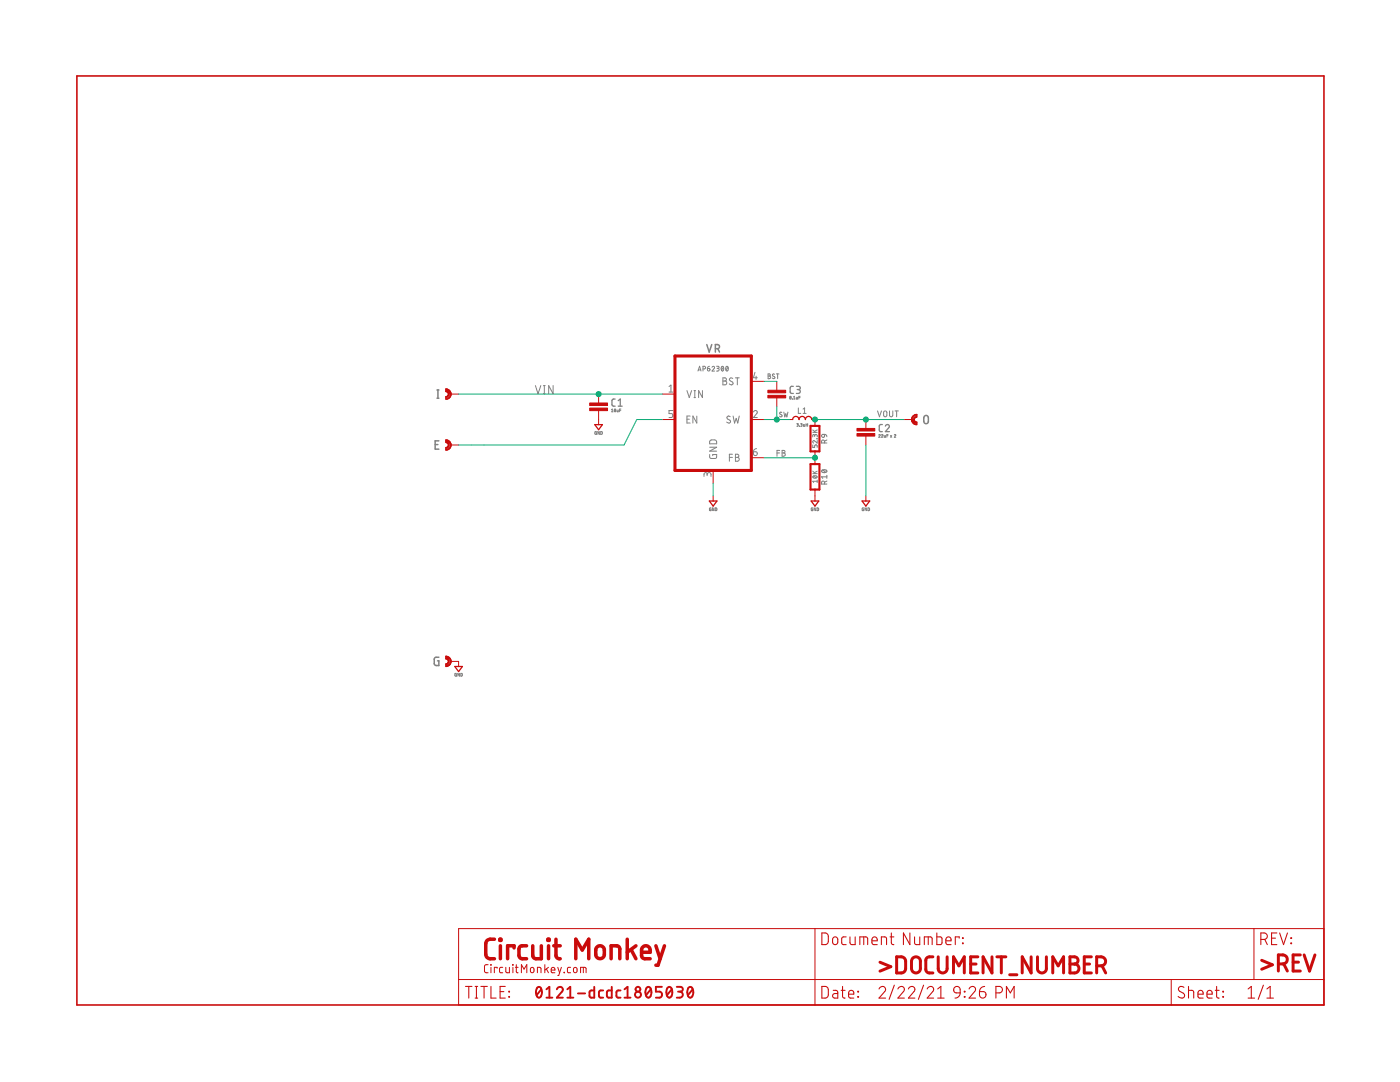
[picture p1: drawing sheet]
<?xml version="1.0" encoding="utf-8"?>
<!DOCTYPE eagle SYSTEM "eagle.dtd">
<eagle version="9.6.2">
<drawing>
<settings>
<setting alwaysvectorfont="yes"/>
<setting verticaltext="up"/>
</settings>
<grid distance="0.1" unitdist="inch" unit="inch" style="lines" multiple="1" display="no" altdistance="0.01" altunitdist="inch" altunit="inch"/>
<schematic xreflabel="%F%N/%S.%C%R" xrefpart="/%S.%C%R">
<libraries>
<library name="frames-custom">
<symbols>
<symbol name="LETTER_L">
<frame x1="0" y1="0" x2="248.92" y2="185.42" columns="12" rows="17" layer="94" border-left="no" border-top="no" border-right="no" border-bottom="no"/>
</symbol>
<symbol name="DOCFIELD-CIRCUITMONKEY">
<wire x1="0" y1="0" x2="71.12" y2="0" width="0.1016" layer="94"/>
<wire x1="101.6" y1="15.24" x2="87.63" y2="15.24" width="0.1016" layer="94"/>
<wire x1="0" y1="0" x2="0" y2="5.08" width="0.1016" layer="94"/>
<wire x1="0" y1="5.08" x2="71.12" y2="5.08" width="0.1016" layer="94"/>
<wire x1="0" y1="5.08" x2="0" y2="15.24" width="0.1016" layer="94"/>
<wire x1="101.6" y1="15.24" x2="101.6" y2="5.08" width="0.1016" layer="94"/>
<wire x1="71.12" y1="5.08" x2="71.12" y2="0" width="0.1016" layer="94"/>
<wire x1="71.12" y1="5.08" x2="87.63" y2="5.08" width="0.1016" layer="94"/>
<wire x1="71.12" y1="0" x2="101.6" y2="0" width="0.1016" layer="94"/>
<wire x1="87.63" y1="15.24" x2="87.63" y2="5.08" width="0.1016" layer="94"/>
<wire x1="87.63" y1="15.24" x2="0" y2="15.24" width="0.1016" layer="94"/>
<wire x1="87.63" y1="5.08" x2="101.6" y2="5.08" width="0.1016" layer="94"/>
<wire x1="101.6" y1="5.08" x2="101.6" y2="0" width="0.1016" layer="94"/>
<wire x1="0" y1="0" x2="-71.12" y2="0" width="0.1016" layer="94"/>
<wire x1="-71.12" y1="0" x2="-71.12" y2="5.08" width="0.1016" layer="94"/>
<wire x1="-71.12" y1="5.08" x2="-71.12" y2="15.24" width="0.1016" layer="94"/>
<wire x1="-71.12" y1="15.24" x2="0" y2="15.24" width="0.1016" layer="94"/>
<wire x1="0" y1="5.08" x2="-71.12" y2="5.08" width="0.1016" layer="94"/>
<text x="1.27" y="1.27" size="2.54" layer="94" font="vector">Date:</text>
<text x="12.7" y="1.27" size="2.54" layer="94" font="vector">&gt;LAST_DATE_TIME</text>
<text x="72.39" y="1.27" size="2.54" layer="94" font="vector">Sheet:</text>
<text x="86.36" y="1.27" size="2.54" layer="94" font="vector">&gt;SHEET</text>
<text x="88.9" y="11.938" size="2.54" layer="94" font="vector">REV:</text>
<text x="-69.85" y="1.27" size="2.54" layer="94" font="vector">TITLE:</text>
<text x="1.27" y="11.938" size="2.54" layer="94" font="vector">Document Number:</text>
<text x="-55.88" y="1.27" size="2.54" layer="94" font="vector" ratio="15">&gt;DRAWING_NAME</text>
<text x="-66.04" y="8.89" size="4.572" layer="94" ratio="15">Circuit Monkey</text>
<text x="-66.04" y="6.35" size="1.778" layer="94">CircuitMonkey.com</text>
<text x="12.7" y="6.096" size="3.81" layer="94" ratio="15">&gt;DOCUMENT_NUMBER</text>
<text x="94.488" y="8.382" size="3.81" layer="94" ratio="15" align="center">&gt;REV</text>
</symbol>
</symbols>
<devicesets>
<deviceset name="LETTER_L-CIRCUITMONKEY">
<gates>
<gate name="G$1" symbol="LETTER_L" x="0" y="0"/>
<gate name="G$2" symbol="DOCFIELD-CIRCUITMONKEY" x="147.32" y="0"/>
</gates>
<devices>
<device name="">
<technologies>
<technology name=""/>
</technologies>
</device>
</devices>
</deviceset>
</devicesets>
</library>
<library name="supply">
<symbols>
<symbol name="GND" library_locally_modified="yes">
<wire x1="-0.762" y1="-1.016" x2="0" y2="-1.016" width="0.254" layer="94"/>
<wire x1="0" y1="-1.016" x2="0.762" y2="-1.016" width="0.254" layer="94"/>
<wire x1="0.762" y1="-1.016" x2="0" y2="-2.032" width="0.254" layer="94"/>
<wire x1="0" y1="-2.032" x2="-0.762" y2="-1.016" width="0.254" layer="94"/>
<wire x1="0" y1="0" x2="0" y2="-1.016" width="0.1524" layer="94"/>
<text x="0" y="-2.667" size="0.6096" layer="96" font="vector" align="center">&gt;VALUE</text>
<pin name="GND" x="0" y="0" visible="off" length="point" direction="sup" rot="R270"/>
</symbol>
</symbols>
<devicesets>
<deviceset name="GND" prefix="SUPPLY" library_locally_modified="yes">
<gates>
<gate name="GND" symbol="GND" x="0" y="0"/>
</gates>
<devices>
<device name="">
<technologies>
<technology name=""/>
</technologies>
</device>
</devices>
</deviceset>
</devicesets>
</library>
<library name="con-headers">
<symbols>
<symbol name="CAST_01X1">
<polygon width="0.254" layer="94">
<vertex x="0" y="0.508" curve="90"/>
<vertex x="-0.508" y="0" curve="90"/>
<vertex x="0" y="-0.508"/>
<vertex x="0" y="-1.016" curve="-90"/>
<vertex x="-1.016" y="0" curve="-90"/>
<vertex x="0" y="1.016"/>
</polygon>
<pin name="1" x="-2.54" y="0" visible="off" length="point"/>
<wire x1="-2.54" y1="0" x2="-1.016" y2="0" width="0.1524" layer="94"/>
<text x="1.27" y="0" size="1.9304" layer="95" ratio="15" rot="R180" align="center-right">&gt;NAME</text>
</symbol>
</symbols>
<devicesets>
<deviceset name="CAST-01X1" prefix="CST">
<gates>
<gate name="G$1" symbol="CAST_01X1" x="0" y="0"/>
</gates>
<devices>
<device name="2.54MM" package="CAST01-2.54MM">
<connects>
<connect gate="G$1" pin="1" pad="1"/>
</connects>
<package3dinstances>
<package3dinstance package3d_urn="urn:adsk.eagle:package:14150085/3"/>
</package3dinstances>
<technologies>
<technology name=""/>
</technologies>
</device>
<device name="2.00MM" package="CAST01-2.00MM">
<connects>
<connect gate="G$1" pin="1" pad="1 P$1 P$2"/>
</connects>
<package3dinstances>
<package3dinstance package3d_urn="urn:adsk.eagle:package:26716772/2"/>
</package3dinstances>
<technologies>
<technology name=""/>
</technologies>
</device>
</devices>
</deviceset>
</devicesets>
</library>
<library name="rlc">
<symbols>
<symbol name="RES-EU">
<wire x1="-1.27" y1="-0.889" x2="3.81" y2="-0.889" width="0.4064" layer="94"/>
<wire x1="3.81" y1="0.889" x2="-1.27" y2="0.889" width="0.4064" layer="94"/>
<wire x1="3.81" y1="-0.889" x2="3.81" y2="0" width="0.4064" layer="94"/>
<wire x1="3.81" y1="0" x2="3.81" y2="0.889" width="0.4064" layer="94"/>
<wire x1="-1.27" y1="-0.889" x2="-1.27" y2="0" width="0.4064" layer="94"/>
<wire x1="-1.27" y1="0" x2="-1.27" y2="0.889" width="0.4064" layer="94"/>
<wire x1="3.81" y1="0" x2="5.08" y2="0" width="0.1524" layer="94"/>
<wire x1="-1.27" y1="0" x2="-2.54" y2="0" width="0.1524" layer="94"/>
<text x="1.27" y="1.2192" size="1.27" layer="95" font="vector" ratio="15" align="bottom-center">&gt;NAME</text>
<text x="1.27" y="0" size="0.9652" layer="96" font="vector" align="center">&gt;VALUE</text>
<pin name="2" x="5.08" y="0" visible="off" length="point" direction="pas" swaplevel="1" rot="R180"/>
<pin name="1" x="-2.54" y="0" visible="off" length="point" direction="pas" swaplevel="1"/>
</symbol>
<symbol name="CAP-NP">
<wire x1="0" y1="2.54" x2="0" y2="0.508" width="0.1524" layer="94"/>
<wire x1="0" y1="-2.54" x2="0" y2="-0.508" width="0.1524" layer="94"/>
<text x="2.54" y="0" size="1.6764" layer="95" font="vector" ratio="15">&gt;NAME</text>
<text x="2.54" y="-1.016" size="0.6096" layer="96" font="vector">&gt;VALUE</text>
<rectangle x1="-1.778" y1="0.254" x2="1.778" y2="0.762" layer="94"/>
<rectangle x1="-1.778" y1="-0.762" x2="1.778" y2="-0.254" layer="94"/>
<pin name="1" x="0" y="2.54" visible="off" length="point" direction="pas"/>
<pin name="2" x="0" y="-2.54" visible="off" length="point" direction="pas"/>
</symbol>
<symbol name="IND">
<wire x1="-1.905" y1="0" x2="-0.635" y2="0" width="0.254" layer="94" curve="-180"/>
<wire x1="-0.635" y1="0" x2="0.635" y2="0" width="0.254" layer="94" curve="-180"/>
<wire x1="0.635" y1="0" x2="1.905" y2="0" width="0.254" layer="94" curve="-180"/>
<wire x1="-2.54" y1="0" x2="-1.905" y2="0" width="0.1524" layer="94"/>
<wire x1="1.905" y1="0" x2="2.54" y2="0" width="0.1524" layer="94"/>
<text x="0" y="1.778" size="1.27" layer="95" font="vector" ratio="14" align="center">&gt;NAME</text>
<text x="0" y="-0.762" size="0.6096" layer="96" align="top-center">&gt;VALUE</text>
<pin name="P$1" x="2.54" y="0" visible="off" length="point" direction="pas" rot="R180"/>
<pin name="P$2" x="-2.54" y="0" visible="off" length="point" direction="pas"/>
</symbol>
</symbols>
<devicesets>
<deviceset name="RESISTOR" prefix="R" uservalue="yes">
<gates>
<gate name="G$1" symbol="RES-EU" x="0" y="0"/>
</gates>
<devices>
<device name="THD_204/7" package="R_THD_204/7">
<connects>
<connect gate="G$1" pin="1" pad="1"/>
<connect gate="G$1" pin="2" pad="2"/>
</connects>
<package3dinstances>
<package3dinstance package3d_urn="urn:adsk.eagle:package:4192972/1"/>
</package3dinstances>
<technologies>
<technology name=""/>
</technologies>
</device>
<device name="1206" package="1206">
<connects>
<connect gate="G$1" pin="1" pad="1"/>
<connect gate="G$1" pin="2" pad="2"/>
</connects>
<package3dinstances>
<package3dinstance package3d_urn="urn:adsk.eagle:package:4192976/1"/>
</package3dinstances>
<technologies>
<technology name=""/>
</technologies>
</device>
<device name="0805" package="0805-RES">
<connects>
<connect gate="G$1" pin="1" pad="1"/>
<connect gate="G$1" pin="2" pad="2"/>
</connects>
<package3dinstances>
<package3dinstance package3d_urn="urn:adsk.eagle:package:4193042/2"/>
</package3dinstances>
<technologies>
<technology name=""/>
</technologies>
</device>
<device name="0603" package="0603-RES">
<connects>
<connect gate="G$1" pin="1" pad="1"/>
<connect gate="G$1" pin="2" pad="2"/>
</connects>
<package3dinstances>
<package3dinstance package3d_urn="urn:adsk.eagle:package:4193040/2"/>
</package3dinstances>
<technologies>
<technology name=""/>
</technologies>
</device>
<device name="THD_610/236" package="R_THD_610/236">
<connects>
<connect gate="G$1" pin="1" pad="P$1"/>
<connect gate="G$1" pin="2" pad="P$2"/>
</connects>
<package3dinstances>
<package3dinstance package3d_urn="urn:adsk.eagle:package:4192953/1"/>
</package3dinstances>
<technologies>
<technology name=""/>
</technologies>
</device>
<device name="2512" package="2512">
<connects>
<connect gate="G$1" pin="1" pad="1"/>
<connect gate="G$1" pin="2" pad="2"/>
</connects>
<package3dinstances>
<package3dinstance package3d_urn="urn:adsk.eagle:package:4192973/1"/>
</package3dinstances>
<technologies>
<technology name=""/>
</technologies>
</device>
<device name="2012" package="2012">
<connects>
<connect gate="G$1" pin="1" pad="1"/>
<connect gate="G$1" pin="2" pad="2"/>
</connects>
<package3dinstances>
<package3dinstance package3d_urn="urn:adsk.eagle:package:4192974/1"/>
</package3dinstances>
<technologies>
<technology name=""/>
</technologies>
</device>
<device name="1210" package="1210-RES">
<connects>
<connect gate="G$1" pin="1" pad="1"/>
<connect gate="G$1" pin="2" pad="2"/>
</connects>
<package3dinstances>
<package3dinstance package3d_urn="urn:adsk.eagle:package:4192975/2"/>
</package3dinstances>
<technologies>
<technology name=""/>
</technologies>
</device>
<device name="0402" package="0402-RES">
<connects>
<connect gate="G$1" pin="1" pad="1"/>
<connect gate="G$1" pin="2" pad="2"/>
</connects>
<package3dinstances>
<package3dinstance package3d_urn="urn:adsk.eagle:package:4193045/3"/>
</package3dinstances>
<technologies>
<technology name=""/>
</technologies>
</device>
<device name="THD_0.25_WATT" package="R_THD_0.25W">
<connects>
<connect gate="G$1" pin="1" pad="1"/>
<connect gate="G$1" pin="2" pad="2"/>
</connects>
<package3dinstances>
<package3dinstance package3d_urn="urn:adsk.eagle:package:26222947/3"/>
</package3dinstances>
<technologies>
<technology name=""/>
</technologies>
</device>
</devices>
</deviceset>
<deviceset name="CAPACITOR" prefix="C" uservalue="yes">
<gates>
<gate name="G$1" symbol="CAP-NP" x="0" y="0"/>
</gates>
<devices>
<device name="1206" package="1206">
<connects>
<connect gate="G$1" pin="1" pad="1"/>
<connect gate="G$1" pin="2" pad="2"/>
</connects>
<package3dinstances>
<package3dinstance package3d_urn="urn:adsk.eagle:package:4192976/1"/>
</package3dinstances>
<technologies>
<technology name=""/>
</technologies>
</device>
<device name="0805" package="0805-CAP">
<connects>
<connect gate="G$1" pin="1" pad="1"/>
<connect gate="G$1" pin="2" pad="2"/>
</connects>
<package3dinstances>
<package3dinstance package3d_urn="urn:adsk.eagle:package:4193041/2"/>
</package3dinstances>
<technologies>
<technology name=""/>
</technologies>
</device>
<device name="0603-OLD" package="0603">
<connects>
<connect gate="G$1" pin="1" pad="1"/>
<connect gate="G$1" pin="2" pad="2"/>
</connects>
<package3dinstances>
<package3dinstance package3d_urn="urn:adsk.eagle:package:4192969/3"/>
</package3dinstances>
<technologies>
<technology name=""/>
</technologies>
</device>
<device name="1210" package="1210-CAP">
<connects>
<connect gate="G$1" pin="1" pad="1"/>
<connect gate="G$1" pin="2" pad="2"/>
</connects>
<package3dinstances>
<package3dinstance package3d_urn="urn:adsk.eagle:package:7886202/2"/>
</package3dinstances>
<technologies>
<technology name=""/>
</technologies>
</device>
<device name="THD_5MM" package="CAP_CER_THD_5MM">
<connects>
<connect gate="G$1" pin="1" pad="1"/>
<connect gate="G$1" pin="2" pad="2"/>
</connects>
<package3dinstances>
<package3dinstance package3d_urn="urn:adsk.eagle:package:4192947/2"/>
</package3dinstances>
<technologies>
<technology name="">
<attribute name="MFR" value="Tayda" constant="no"/>
<attribute name="MPN" value="A-550" constant="no"/>
<attribute name="VALUE" value="0.01uF" constant="no"/>
</technology>
</technologies>
</device>
<device name="THD_2.5MM" package="CAP_CER_THD_2.5MM">
<connects>
<connect gate="G$1" pin="1" pad="1"/>
<connect gate="G$1" pin="2" pad="2"/>
</connects>
<package3dinstances>
<package3dinstance package3d_urn="urn:adsk.eagle:package:4192946/1"/>
</package3dinstances>
<technologies>
<technology name=""/>
</technologies>
</device>
<device name="0402" package="0402-CAP">
<connects>
<connect gate="G$1" pin="1" pad="1"/>
<connect gate="G$1" pin="2" pad="2"/>
</connects>
<package3dinstances>
<package3dinstance package3d_urn="urn:adsk.eagle:package:4193046/4"/>
</package3dinstances>
<technologies>
<technology name=""/>
</technologies>
</device>
<device name="0603" package="0603-CAP">
<connects>
<connect gate="G$1" pin="1" pad="1"/>
<connect gate="G$1" pin="2" pad="2"/>
</connects>
<package3dinstances>
<package3dinstance package3d_urn="urn:adsk.eagle:package:4193021/2"/>
</package3dinstances>
<technologies>
<technology name=""/>
</technologies>
</device>
</devices>
</deviceset>
<deviceset name="INDUCTOR" prefix="L" uservalue="yes">
<gates>
<gate name="G$1" symbol="IND" x="0" y="0"/>
</gates>
<devices>
<device name="SMD-10X10MM" package="IND-SMD-10X10MM">
<connects>
<connect gate="G$1" pin="P$1" pad="P$1"/>
<connect gate="G$1" pin="P$2" pad="P$2"/>
</connects>
<package3dinstances>
<package3dinstance package3d_urn="urn:adsk.eagle:package:4192971/1"/>
</package3dinstances>
<technologies>
<technology name=""/>
</technologies>
</device>
<device name="SMD-0603" package="0603">
<connects>
<connect gate="G$1" pin="P$1" pad="1"/>
<connect gate="G$1" pin="P$2" pad="2"/>
</connects>
<package3dinstances>
<package3dinstance package3d_urn="urn:adsk.eagle:package:4192969/3"/>
</package3dinstances>
<technologies>
<technology name=""/>
</technologies>
</device>
<device name="SMD-0805" package="0805">
<connects>
<connect gate="G$1" pin="P$1" pad="1"/>
<connect gate="G$1" pin="P$2" pad="2"/>
</connects>
<package3dinstances>
<package3dinstance package3d_urn="urn:adsk.eagle:package:4192970/1"/>
</package3dinstances>
<technologies>
<technology name=""/>
</technologies>
</device>
<device name="SMD-1206" package="1206">
<connects>
<connect gate="G$1" pin="P$1" pad="1"/>
<connect gate="G$1" pin="P$2" pad="2"/>
</connects>
<package3dinstances>
<package3dinstance package3d_urn="urn:adsk.eagle:package:4192976/1"/>
</package3dinstances>
<technologies>
<technology name=""/>
</technologies>
</device>
<device name="SMD-3.2X2.5MM" package="IND-SMD-2.5X3.2MM">
<connects>
<connect gate="G$1" pin="P$1" pad="1"/>
<connect gate="G$1" pin="P$2" pad="2"/>
</connects>
<package3dinstances>
<package3dinstance package3d_urn="urn:adsk.eagle:package:4192959/1"/>
</package3dinstances>
<technologies>
<technology name="">
<attribute name="VALUE" value="Murata LQH32MNxxxJ23L" constant="no"/>
</technology>
</technologies>
</device>
<device name="SMD-06X06MM" package="IND-SMD-06X06MM">
<connects>
<connect gate="G$1" pin="P$1" pad="1"/>
<connect gate="G$1" pin="P$2" pad="2"/>
</connects>
<package3dinstances>
<package3dinstance package3d_urn="urn:adsk.eagle:package:4192958/1"/>
</package3dinstances>
<technologies>
<technology name="">
<attribute name="VALUE" value="Panasonic ELL6PGxxxy" constant="no"/>
</technology>
</technologies>
</device>
<device name="SMD-07X07MM" package="IND-SMD-07X07MM">
<connects>
<connect gate="G$1" pin="P$1" pad="1"/>
<connect gate="G$1" pin="P$2" pad="2"/>
</connects>
<package3dinstances>
<package3dinstance package3d_urn="urn:adsk.eagle:package:4192949/1"/>
</package3dinstances>
<technologies>
<technology name=""/>
</technologies>
</device>
<device name="SMD-05X04MM" package="IND-SRN5040">
<connects>
<connect gate="G$1" pin="P$1" pad="1"/>
<connect gate="G$1" pin="P$2" pad="2"/>
</connects>
<package3dinstances>
<package3dinstance package3d_urn="urn:adsk.eagle:package:26838113/3"/>
</package3dinstances>
<technologies>
<technology name="">
<attribute name="MFR" value="Bourns" constant="no"/>
<attribute name="MPN" value="SRN5040" constant="no"/>
</technology>
</technologies>
</device>
</devices>
</deviceset>
</devicesets>
</library>
<library name="regulators">
<symbols>
<symbol name="BUCK">
<pin name="VIN" x="-10.16" y="7.62" length="short"/>
<pin name="EN" x="-10.16" y="2.54" length="short"/>
<pin name="BST" x="10.16" y="10.16" length="short" rot="R180"/>
<pin name="SW" x="10.16" y="2.54" length="short" rot="R180"/>
<pin name="FB" x="10.16" y="-5.08" length="short" rot="R180"/>
<pin name="GND" x="0" y="-10.16" length="short" rot="R90"/>
<wire x1="-7.62" y1="15.24" x2="-7.62" y2="-7.62" width="0.6096" layer="94"/>
<wire x1="-7.62" y1="-7.62" x2="7.62" y2="-7.62" width="0.6096" layer="94"/>
<wire x1="7.62" y1="-7.62" x2="7.62" y2="15.24" width="0.6096" layer="94"/>
<wire x1="7.62" y1="15.24" x2="-7.62" y2="15.24" width="0.6096" layer="94"/>
<text x="0.254" y="17.018" size="1.778" layer="95" ratio="15" align="center">&gt;NAME</text>
<text x="0" y="13.716" size="1.016" layer="95" align="center">&gt;VALUE</text>
</symbol>
</symbols>
<devicesets>
<deviceset name="BUCK" prefix="VR" uservalue="yes">
<gates>
<gate name="G$1" symbol="BUCK" x="0" y="-5.08"/>
</gates>
<devices>
<device name="AP62300" package="SOT-563-6">
<connects>
<connect gate="G$1" pin="BST" pad="4"/>
<connect gate="G$1" pin="EN" pad="5"/>
<connect gate="G$1" pin="FB" pad="6"/>
<connect gate="G$1" pin="GND" pad="3"/>
<connect gate="G$1" pin="SW" pad="2"/>
<connect gate="G$1" pin="VIN" pad="1"/>
</connects>
<package3dinstances>
<package3dinstance package3d_urn="urn:adsk.eagle:package:26837958/2"/>
</package3dinstances>
<technologies>
<technology name="">
<attribute name="COST01" value="0.50" constant="no"/>
<attribute name="MFR" value="Diodes, Inc." constant="no"/>
<attribute name="MPN" value="AP62301Z6-7" constant="no"/>
<attribute name="VALUE" value="AP62300" constant="no"/>
</technology>
</technologies>
</device>
</devices>
</deviceset>
</devicesets>
</library>
</libraries>
<attributes>
</attributes>
<variantdefs>
</variantdefs>
<classes>
<class number="0" name="default" width="0" drill="0">
</class>
</classes>
<parts>
<part name="U$1" library="frames-custom" deviceset="LETTER_L-CIRCUITMONKEY" device=""/>
<part name="I" library="con-headers" deviceset="CAST-01X1" device="2.00MM" package3d_urn="urn:adsk.eagle:package:26716772/2"/>
<part name="O" library="con-headers" deviceset="CAST-01X1" device="2.00MM" package3d_urn="urn:adsk.eagle:package:26716772/2"/>
<part name="E" library="con-headers" deviceset="CAST-01X1" device="2.00MM" package3d_urn="urn:adsk.eagle:package:26716772/2"/>
<part name="G" library="con-headers" deviceset="CAST-01X1" device="2.00MM" package3d_urn="urn:adsk.eagle:package:26716772/2"/>
<part name="SUPPLY2" library="supply" deviceset="GND" device=""/>
<part name="R9" library="rlc" deviceset="RESISTOR" device="0603" package3d_urn="urn:adsk.eagle:package:4193040/2" value="52.3K"/>
<part name="R10" library="rlc" deviceset="RESISTOR" device="0603" package3d_urn="urn:adsk.eagle:package:4193040/2" value="10K"/>
<part name="VR" library="regulators" deviceset="BUCK" device="AP62300" package3d_urn="urn:adsk.eagle:package:26837958/2" value="AP62300"/>
<part name="SUPPLY1" library="supply" deviceset="GND" device=""/>
<part name="C1" library="rlc" deviceset="CAPACITOR" device="0603" package3d_urn="urn:adsk.eagle:package:4193021/2" value="10uF"/>
<part name="C2" library="rlc" deviceset="CAPACITOR" device="0603" package3d_urn="urn:adsk.eagle:package:4193021/2" value="22uF x 2"/>
<part name="SUPPLY3" library="supply" deviceset="GND" device=""/>
<part name="C3" library="rlc" deviceset="CAPACITOR" device="0603" package3d_urn="urn:adsk.eagle:package:4193021/2" value="0.1uF"/>
<part name="SUPPLY4" library="supply" deviceset="GND" device=""/>
<part name="L1" library="rlc" deviceset="INDUCTOR" device="SMD-05X04MM" package3d_urn="urn:adsk.eagle:package:26838113/3" value="3.3uH">
<attribute name="MPN" value="SRN5040-3R3M"/>
</part>
<part name="SUPPLY5" library="supply" deviceset="GND" device=""/>
</parts>
<sheets>
<sheet>
<plain>
</plain>
<instances>
<instance part="U$1" gate="G$1" x="0" y="0" smashed="yes"/>
<instance part="U$1" gate="G$2" x="147.32" y="0" smashed="yes">
<attribute name="LAST_DATE_TIME" x="160.02" y="1.27" size="2.54" layer="94" font="vector"/>
<attribute name="SHEET" x="233.68" y="1.27" size="2.54" layer="94" font="vector"/>
<attribute name="DRAWING_NAME" x="91.44" y="1.27" size="2.54" layer="94" font="vector" ratio="15"/>
</instance>
<instance part="I" gate="G$1" x="73.66" y="121.92" smashed="yes" rot="R180">
<attribute name="NAME" x="72.39" y="121.92" size="1.9304" layer="95" ratio="15" align="center-right"/>
</instance>
<instance part="O" gate="G$1" x="167.64" y="116.84" smashed="yes">
<attribute name="NAME" x="168.91" y="116.84" size="1.9304" layer="95" ratio="15" rot="R180" align="center-right"/>
</instance>
<instance part="E" gate="G$1" x="73.66" y="111.76" smashed="yes" rot="R180">
<attribute name="NAME" x="72.39" y="111.76" size="1.9304" layer="95" ratio="15" align="center-right"/>
</instance>
<instance part="G" gate="G$1" x="73.66" y="68.58" smashed="yes" rot="R180">
<attribute name="NAME" x="72.39" y="68.58" size="1.9304" layer="95" ratio="15" align="center-right"/>
</instance>
<instance part="SUPPLY2" gate="GND" x="76.2" y="68.58" smashed="yes">
<attribute name="VALUE" x="76.2" y="65.913" size="0.6096" layer="96" font="vector" align="center"/>
</instance>
<instance part="R9" gate="G$1" x="147.32" y="114.3" smashed="yes" rot="R270">
<attribute name="NAME" x="148.5392" y="113.03" size="1.27" layer="95" font="vector" ratio="15" rot="R270" align="bottom-center"/>
<attribute name="VALUE" x="147.32" y="113.03" size="0.9652" layer="96" font="vector" rot="R270" align="center"/>
</instance>
<instance part="R10" gate="G$1" x="147.32" y="106.68" smashed="yes" rot="R270">
<attribute name="NAME" x="148.5392" y="105.41" size="1.27" layer="95" font="vector" ratio="15" rot="R270" align="bottom-center"/>
<attribute name="VALUE" x="147.32" y="105.41" size="0.9652" layer="96" font="vector" rot="R270" align="center"/>
</instance>
<instance part="VR" gate="G$1" x="127" y="114.3" smashed="yes">
<attribute name="NAME" x="127" y="131.064" size="1.778" layer="95" ratio="15" align="center"/>
<attribute name="VALUE" x="127" y="127" size="1.016" layer="95" align="center"/>
</instance>
<instance part="SUPPLY1" gate="GND" x="127" y="101.6" smashed="yes">
<attribute name="VALUE" x="127" y="98.933" size="0.6096" layer="96" font="vector" align="center"/>
</instance>
<instance part="C1" gate="G$1" x="104.14" y="119.38" smashed="yes">
<attribute name="NAME" x="106.68" y="119.38" size="1.6764" layer="95" font="vector" ratio="15"/>
<attribute name="VALUE" x="106.68" y="118.364" size="0.6096" layer="96" font="vector"/>
</instance>
<instance part="C2" gate="G$1" x="157.48" y="114.3" smashed="yes">
<attribute name="NAME" x="160.02" y="114.3" size="1.6764" layer="95" font="vector" ratio="15"/>
<attribute name="VALUE" x="160.02" y="113.284" size="0.6096" layer="96" font="vector"/>
</instance>
<instance part="SUPPLY3" gate="GND" x="147.32" y="101.6" smashed="yes">
<attribute name="VALUE" x="147.32" y="98.933" size="0.6096" layer="96" font="vector" align="center"/>
</instance>
<instance part="C3" gate="G$1" x="139.7" y="121.92" smashed="yes">
<attribute name="NAME" x="142.24" y="121.92" size="1.6764" layer="95" font="vector" ratio="15"/>
<attribute name="VALUE" x="142.24" y="120.904" size="0.6096" layer="96" font="vector"/>
</instance>
<instance part="SUPPLY4" gate="GND" x="157.48" y="101.6" smashed="yes">
<attribute name="VALUE" x="157.48" y="98.933" size="0.6096" layer="96" font="vector" align="center"/>
</instance>
<instance part="L1" gate="G$1" x="144.78" y="116.84" smashed="yes">
<attribute name="NAME" x="144.78" y="118.618" size="1.27" layer="95" font="vector" ratio="14" align="center"/>
<attribute name="VALUE" x="144.78" y="116.078" size="0.6096" layer="96" align="top-center"/>
</instance>
<instance part="SUPPLY5" gate="GND" x="104.14" y="116.84" smashed="yes">
<attribute name="VALUE" x="104.14" y="114.173" size="0.6096" layer="96" font="vector" align="center"/>
</instance>
</instances>
<busses>
</busses>
<nets>
<net name="GND" class="0">
<segment>
<pinref part="G" gate="G$1" pin="1"/>
<pinref part="SUPPLY2" gate="GND" pin="GND"/>
</segment>
<segment>
<pinref part="VR" gate="G$1" pin="GND"/>
<pinref part="SUPPLY1" gate="GND" pin="GND"/>
<wire x1="127" y1="101.6" x2="127" y2="104.14" width="0.1524" layer="91"/>
</segment>
<segment>
<pinref part="R10" gate="G$1" pin="2"/>
<pinref part="SUPPLY3" gate="GND" pin="GND"/>
</segment>
<segment>
<pinref part="C2" gate="G$1" pin="2"/>
<wire x1="157.48" y1="111.76" x2="157.48" y2="101.6" width="0.1524" layer="91"/>
<pinref part="SUPPLY4" gate="GND" pin="GND"/>
</segment>
<segment>
<pinref part="C1" gate="G$1" pin="2"/>
<pinref part="SUPPLY5" gate="GND" pin="GND"/>
</segment>
</net>
<net name="VIN" class="0">
<segment>
<pinref part="I" gate="G$1" pin="1"/>
<pinref part="C1" gate="G$1" pin="1"/>
<wire x1="76.2" y1="121.92" x2="104.14" y2="121.92" width="0.1524" layer="91"/>
<pinref part="VR" gate="G$1" pin="VIN"/>
<wire x1="104.14" y1="121.92" x2="116.84" y2="121.92" width="0.1524" layer="91"/>
<junction x="104.14" y="121.92"/>
<label x="91.44" y="121.92" size="1.778" layer="95"/>
</segment>
</net>
<net name="FB" class="0">
<segment>
<pinref part="R10" gate="G$1" pin="1"/>
<pinref part="R9" gate="G$1" pin="2"/>
<pinref part="VR" gate="G$1" pin="FB"/>
<wire x1="137.16" y1="109.22" x2="147.32" y2="109.22" width="0.1524" layer="91"/>
<junction x="147.32" y="109.22"/>
<label x="139.7" y="109.474" size="1.27" layer="95"/>
</segment>
</net>
<net name="BST" class="0">
<segment>
<pinref part="VR" gate="G$1" pin="BST"/>
<pinref part="C3" gate="G$1" pin="1"/>
<wire x1="137.16" y1="124.46" x2="139.7" y2="124.46" width="0.1524" layer="91"/>
<label x="137.922" y="124.968" size="1.016" layer="95"/>
</segment>
</net>
<net name="SW" class="0">
<segment>
<pinref part="VR" gate="G$1" pin="SW"/>
<wire x1="137.16" y1="116.84" x2="139.7" y2="116.84" width="0.1524" layer="91"/>
<pinref part="C3" gate="G$1" pin="2"/>
<wire x1="139.7" y1="116.84" x2="139.7" y2="119.38" width="0.1524" layer="91"/>
<pinref part="L1" gate="G$1" pin="P$2"/>
<wire x1="139.7" y1="116.84" x2="142.24" y2="116.84" width="0.1524" layer="91"/>
<junction x="139.7" y="116.84"/>
<label x="140.208" y="117.348" size="1.016" layer="95"/>
</segment>
</net>
<net name="VOUT" class="0">
<segment>
<pinref part="R9" gate="G$1" pin="1"/>
<pinref part="C2" gate="G$1" pin="1"/>
<wire x1="147.32" y1="116.84" x2="157.48" y2="116.84" width="0.1524" layer="91"/>
<pinref part="L1" gate="G$1" pin="P$1"/>
<junction x="147.32" y="116.84"/>
<pinref part="O" gate="G$1" pin="1"/>
<wire x1="157.48" y1="116.84" x2="165.1" y2="116.84" width="0.1524" layer="91"/>
<junction x="157.48" y="116.84"/>
<label x="159.766" y="117.348" size="1.27" layer="95"/>
</segment>
</net>
<net name="N$1" class="0">
<segment>
<pinref part="VR" gate="G$1" pin="EN"/>
<wire x1="116.84" y1="116.84" x2="111.76" y2="116.84" width="0.1524" layer="91"/>
<wire x1="111.76" y1="116.84" x2="109.22" y2="111.76" width="0.1524" layer="91"/>
<wire x1="109.22" y1="111.76" x2="81.28" y2="111.76" width="0.1524" layer="91"/>
<wire x1="78.74" y1="111.76" x2="81.28" y2="111.76" width="0.1524" layer="91"/>
<pinref part="E" gate="G$1" pin="1"/>
<wire x1="78.74" y1="111.76" x2="76.2" y2="111.76" width="0.1524" layer="91"/>
</segment>
</net>
</nets>
</sheet>
</sheets>
</schematic>
</drawing>
<compatibility>
<note version="8.2" severity="warning">
Since Version 8.2, EAGLE supports online libraries. The ids
of those online libraries will not be understood (or retained)
with this version.
</note>
<note version="8.3" severity="warning">
Since Version 8.3, EAGLE supports URNs for individual library
assets (packages, symbols, and devices). The URNs of those assets
will not be understood (or retained) with this version.
</note>
<note version="8.3" severity="warning">
Since Version 8.3, EAGLE supports the association of 3D packages
with devices in libraries, schematics, and board files. Those 3D
packages will not be understood (or retained) with this version.
</note>
</compatibility>
</eagle>
